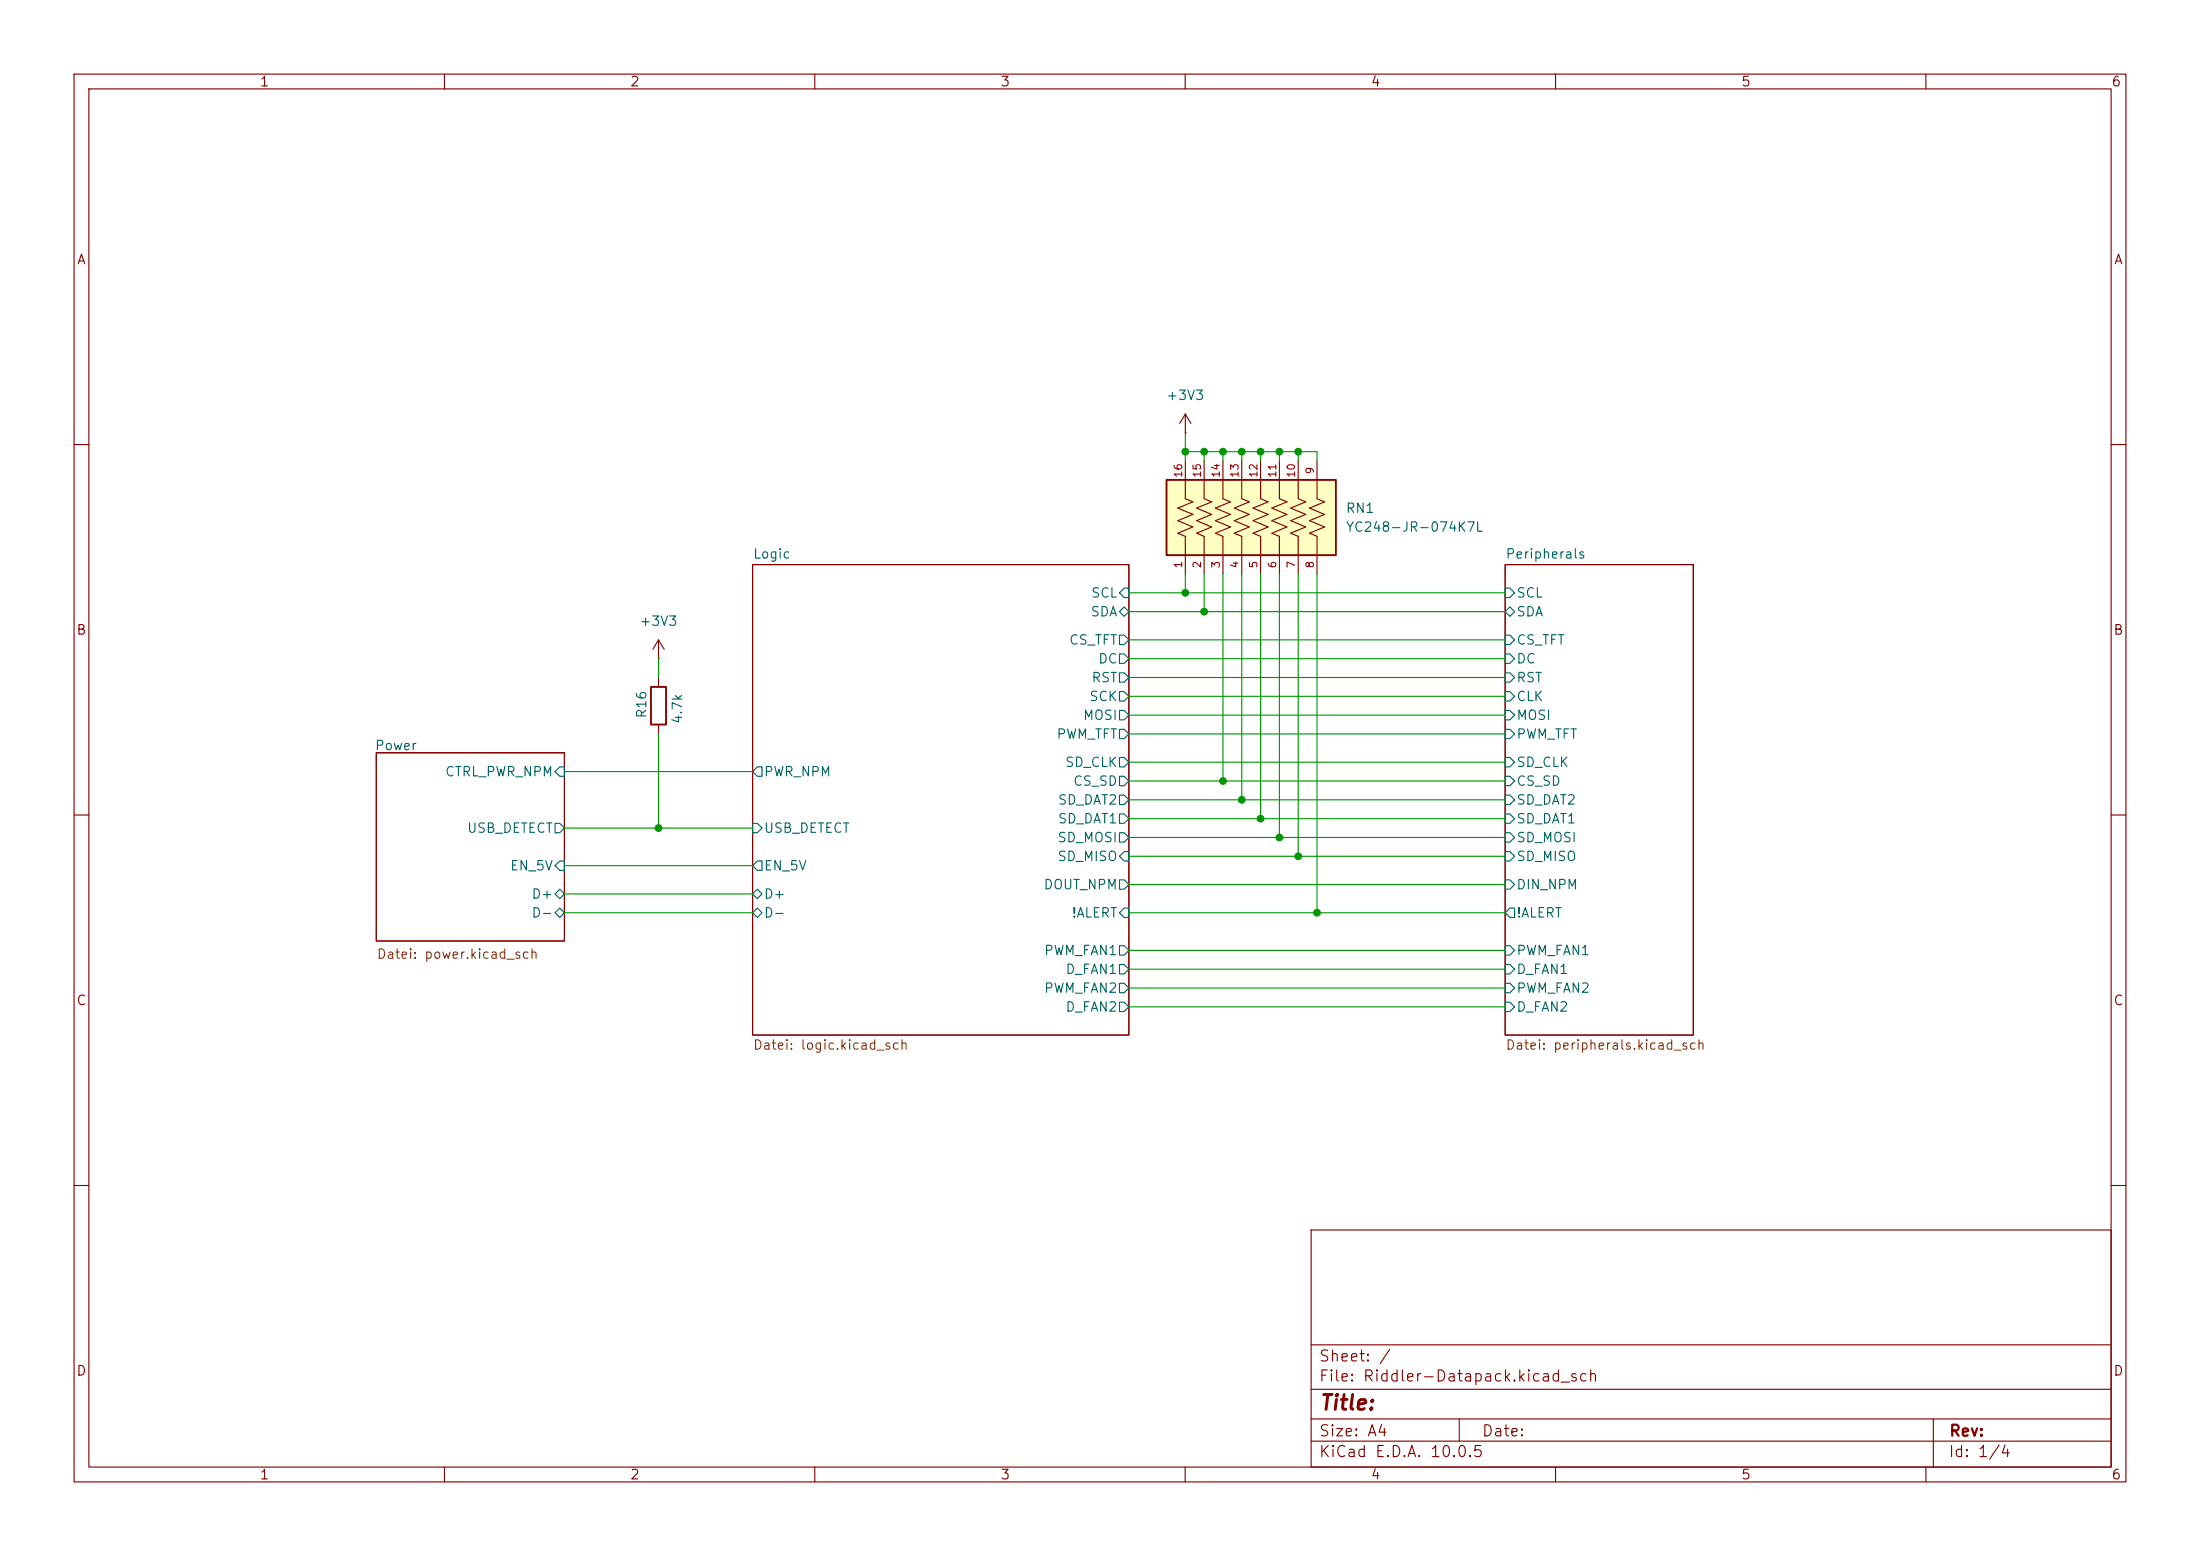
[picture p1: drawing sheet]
<svg xmlns="http://www.w3.org/2000/svg" width="297mm" height="210mm" viewBox="0 0 297 210" stroke-linecap="round" stroke-linejoin="round" font-family="sans-serif">
<g fill="none" stroke="#840000" stroke-width=".15">
<path d="M10 10h277v190h-277zM12 12h273v186h-273zM60 10v2M110 10v2M160 10v2M210 10v2M260 10v2M160 58.4h.1M160 55.9v2.5M160 55.9l-.7 1.3M160 55.9l.8 1.3M10 60h2"/>
<path d="M101.6 76.2h50.8v63.5h-50.8zM203.2 76.2h25.4v63.5h-25.4zM285 60h2M88.9 88.9h.1M88.9 86.4v2.5M88.9 91.4v1.3M88.9 97.8v1.3M88.9 86.4l-.8 1.2M88.9 86.4l.8 1.2M10 110h2M50.8 101.6h25.4v25.4h-25.4zM285 110h2"/>
<path d="M10 160h2M177 166h108v32h-108zM285 160h2M60 198v2M110 198v2M160 198v2M177 194.5h108M177 191.5h108M177 187.5h108M177 181.5h108M197 191.5v3M210 198v2"/>
<path d="M260 198v2M261 191.5v6.5"/>
</g>
<g fill="none" stroke="#006464" stroke-width=".15">
<path d="M151.8 79.4h.6v1.2h-.6l-.7-.6zM203.2 79.4h.6l.7 .6-.7 .6h-.6zM151.1 82.6l.7-.7 .6 .7-.6 .6zM151.1 85.7h.7l.6 .7-.6 .6h-.7zM151.1 88.3h.7l.6 .6-.6 .6h-.7zM151.1 95.9h.7l.6 .6-.6 .7h-.7zM151.1 98.4h.7l.6 .7-.6 .6h-.7zM151.1 90.8h.7l.6 .6-.6 .7h-.7zM151.1 93.3h.7l.6 .7-.6 .6h-.7zM203.2 93.3h.6l.7 .7-.7 .6h-.6zM203.2 85.7h.6l.7 .7-.7 .6h-.6zM203.2 88.3h.6l.7 .6-.7 .6h-.6z"/>
<path d="M203.2 95.9h.6l.7 .6-.7 .7h-.6zM203.2 98.4h.6l.7 .7-.7 .6h-.6zM203.2 90.8h.6l.7 .6-.7 .7h-.6zM203.2 82.6l.6-.7 .7 .7-.7 .6zM74.9 111.1h.7l.6 .7-.6 .6h-.7zM75.6 103.5h.6v1.3h-.6l-.7-.7zM75.6 116.2h.6v1.3h-.6l-.7-.7zM101.6 111.1h.6l.7 .7-.7 .6h-.6zM101.6 116.8l.6-.6h.7v1.3h-.7zM101.6 104.1l.6-.6h.7v1.3h-.7zM151.1 104.8h.7l.6 .6-.6 .6h-.7zM151.1 118.7h.7l.6 .7-.6 .6h-.7z"/>
<path d="M151.1 102.2h.7l.6 .7-.6 .6h-.7zM151.1 109.9h.7l.6 .6-.6 .6h-.7zM151.1 107.3h.7l.6 .7-.6 .6h-.7zM151.1 112.4h.7l.6 .6-.6 .7h-.7zM151.8 114.9h.6v1.3h-.6l-.7-.6zM203.2 104.8h.6l.7 .6-.7 .6h-.6zM203.2 102.2h.6l.7 .7-.7 .6h-.6zM203.2 109.9h.6l.7 .6-.7 .6h-.6zM203.2 118.7h.6l.7 .7-.7 .6h-.6zM203.2 107.3h.6l.7 .7-.7 .6h-.6zM203.2 114.9h.6l.7 .7-.7 .6h-.6zM203.2 112.4h.6l.7 .6-.7 .7h-.6z"/>
<path d="M74.9 123.2l.7-.6 .6 .6-.6 .6zM75.6 120l.6 .7-.6 .6-.7-.6zM101.6 120.7l.6-.7 .7 .7-.7 .6zM101.6 123.2l.6-.6 .7 .6-.7 .6zM151.1 130.2h.7l.6 .6-.6 .6h-.7zM151.1 135.3h.7l.6 .6-.6 .6h-.7zM151.1 127.6h.7l.6 .7-.6 .6h-.7zM151.1 132.7h.7l.6 .7-.6 .6h-.7zM151.8 122.6h.6v1.2h-.6l-.7-.6zM203.2 130.2h.6l.7 .6-.7 .6h-.6zM203.2 135.3h.6l.7 .6-.7 .6h-.6zM203.2 127.6h.6l.7 .7-.7 .6h-.6z"/>
<path d="M203.2 132.7h.6l.7 .7-.7 .6h-.6zM203.8 122.6h.7v1.2h-.7l-.6-.6z"/>
</g>
<path d="M87.9 92.7h2v5.1h-2z" fill="none" stroke="#840000" stroke-width=".25"/>
<path d="M157.5 64.8h22.8v10.1h-22.8z" fill="#ffffc2"/>
<path d="M160 62.2v5.1l1 .4-2 .9 2 .8-2 .9 2 .8-2 .9 1 .4v5.1M162.6 62.2v5.1l1 .4-2.1 .9 2.1 .8-2.1 .9 2.1 .8-2.1 .9 1.1 .4v5.1M165.1 62.2v5.1l1 .4-2 .9 2 .8-2 .9 2 .8-2 .9 1 .4v5.1M167.6 62.2v5.1l1.1 .4-2.1 .9 2.1 .8-2.1 .9 2.1 .8-2.1 .9 1 .4v5.1M170.2 62.2v5.1l1 .4-2 .9 2 .8-2 .9 2 .8-2 .9 1 .4v5.1M172.7 62.2v5.1l1 .4-2 .9 2 .8-2 .9 2 .8-2 .9 1 .4v5.1M175.3 62.2v5.1l1 .4-2.1 .9 2.1 .8-2.1 .9 2.1 .8-2.1 .9 1.1 .4v5.1M177.8 62.2v5.1l1 .4-2 .9 2 .8-2 .9 2 .8-2 .9 1 .4v5.1" fill="none" stroke="#840000" stroke-width=".15"/>
<path d="M157.5 64.8h22.8v10.1h-22.8z" fill="none" stroke="#840000" stroke-width=".25"/>
<g fill="none" stroke="#009600" stroke-width=".15">
<path d="M160 58.4v3.8M160 77.5v2.5M160 61h17.8v1.2M162.6 61v1.2M162.6 77.5v5.1M165.1 61v1.2M165.1 77.5v27.9M167.6 61v1.2M167.6 77.5v30.5M170.2 61v1.2M170.2 77.5v33M172.7 61v1.2"/>
<path d="M172.7 77.5v35.5M175.3 61v1.2M175.3 77.5v38.1M177.8 77.5v45.7M88.9 88.9v2.5M88.9 99.1v12.7M152.4 82.6h50.8M152.4 80h50.8M152.4 94h50.8M152.4 91.4h50.8M152.4 99.1h50.8M152.4 88.9h50.8"/>
<path d="M152.4 86.4h50.8M152.4 96.5h50.8M76.2 104.1h25.4M76.2 111.8h25.4M76.2 116.8h25.4M152.4 119.4h50.8M152.4 115.6h50.8M152.4 113h50.8M152.4 110.5h50.8M152.4 105.4h50.8M152.4 108h50.8M152.4 102.9h50.8"/>
<path d="M76.2 123.2h25.4M76.2 120.7h25.4M152.4 123.2h50.8M152.4 133.4h50.8M152.4 128.3h50.8M152.4 130.8h50.8M152.4 135.9h50.8"/>
</g>
<g fill="#009600" stroke="#009600" stroke-width=".14">
<circle cx="160" cy="61" r=".46"/>
<circle cx="165.1" cy="61" r=".46"/>
<circle cx="167.6" cy="61" r=".46"/>
<circle cx="162.6" cy="61" r=".46"/>
<circle cx="175.3" cy="61" r=".46"/>
<circle cx="172.7" cy="61" r=".46"/>
<circle cx="170.2" cy="61" r=".46"/>
<circle cx="88.9" cy="111.8" r=".46"/>
<circle cx="177.8" cy="123.2" r=".46"/>
<circle cx="162.6" cy="82.6" r=".46"/>
<circle cx="160" cy="80" r=".46"/>
<circle cx="175.3" cy="115.6" r=".46"/>
<circle cx="170.2" cy="110.5" r=".46"/>
<circle cx="172.7" cy="113" r=".46"/>
<circle cx="165.1" cy="105.4" r=".46"/>
<circle cx="167.6" cy="108" r=".46"/>
</g>
<text font-size="2" fill="#840000" x="178" y="190.8">Title:</text>
<g font-size="1.5" fill="#840000">
<text x="178" y="184.1">Sheet: /</text>
<text x="178" y="186.8">File: Riddler-Datapack.kicad_sch</text>
<text x="178" y="197">KiCad E.D.A. 10.0.5</text>
<text x="178" y="194.2">Size: A4</text>
<text x="200" y="194.2">Date:</text>
<text x="263" y="197">Id: 1/4</text>
<text x="263" y="194.2">Rev:</text>
</g>
<g font-size="1.3" fill="#840000">
<text x="35" y="12">1</text>
<text x="85" y="12">2</text>
<text x="135" y="12">3</text>
<text x="185" y="12">4</text>
<text x="235" y="12">5</text>
<text x="285" y="12">6</text>
<text x="10.3" y="36">A</text>
<text x="285.3" y="36">A</text>
<text x="10.2" y="86">B</text>
<text x="285.2" y="86">B</text>
<text x="10.2" y="136">C</text>
<text x="285.2" y="136">C</text>
<text x="10.2" y="186">D</text>
<text x="285.2" y="186">D</text>
<text x="35" y="200">1</text>
<text x="85" y="200">2</text>
<text x="135" y="200">3</text>
<text x="185" y="200">4</text>
<text x="235" y="200">5</text>
<text x="285" y="200">6</text>
</g>
<g font-size="1.3" fill="#006464">
<text x="157.4" y="54.3">+3V3</text>
<text x="181.6" y="69.5">RN1</text>
<text x="101.6" y="75.7">Logic</text>
<text x="181.6" y="72.1">YC248-JR-074K7L</text>
<text x="203.2" y="75.7">Peripherals</text>
<text x="147.1" y="83.5">SDA</text>
<text x="147.2" y="81">SCL</text>
<text x="204.6" y="81">SCL</text>
<text x="204.6" y="83.5">SDA</text>
<text x="86.2" y="84.8">+3V3</text>
<text x="144.2" y="87.3">CS_TFT</text>
<text x="148.2" y="89.9">DC</text>
<text x="204.6" y="87.3">CS_TFT</text>
<text x="204.6" y="89.9">DC</text>
<text x="147" y="94.9">SCK</text>
<text x="147.3" y="92.4">RST</text>
<text x="204.6" y="94.9">CLK</text>
<text x="204.6" y="92.4">RST</text>
<text x="50.5" y="101.6">Power</text>
<text x="87.6" y="97" transform="rotate(-90 87.6 97)">R16</text>
<text x="92.4" y="97.8" transform="rotate(-90 92.4 97.8)">4.7k</text>
<text x="142.5" y="100">PWM_TFT</text>
<text x="146.1" y="97.5">MOSI</text>
<text x="204.6" y="97.5">MOSI</text>
<text x="204.6" y="100">PWM_TFT</text>
<text x="60" y="105.1">CTRL_PWR_NPM</text>
<text x="103" y="105.1">PWR_NPM</text>
<text x="143.7" y="103.8">SD_CLK</text>
<text x="144.8" y="106.4">CS_SD</text>
<text x="204.6" y="106.4">CS_SD</text>
<text x="204.6" y="103.8">SD_CLK</text>
<text x="63" y="112.7">USB_DETECT</text>
<text x="103" y="112.7">USB_DETECT</text>
<text x="142.7" y="114">SD_MOSI</text>
<text x="142.7" y="111.5">SD_DAT1</text>
<text x="142.7" y="108.9">SD_DAT2</text>
<text x="204.6" y="111.5">SD_DAT1</text>
<text x="204.6" y="108.9">SD_DAT2</text>
<text x="204.6" y="114">SD_MOSI</text>
<text x="68.8" y="117.8">EN_5V</text>
<text x="103" y="117.8">EN_5V</text>
<text x="142.7" y="116.5">SD_MISO</text>
<text x="204.6" y="116.5">SD_MISO</text>
<text x="71.7" y="121.6">D+</text>
<text x="71.7" y="124.2">D-</text>
<text x="103" y="121.6">D+</text>
<text x="103" y="124.2">D-</text>
<text x="140.8" y="120.3">DOUT_NPM</text>
<text x="144.6" y="124.2">!ALERT</text>
<text x="204.6" y="120.3">DIN_NPM</text>
<text x="204.6" y="124.2">!ALERT</text>
<text x="140.9" y="129.2">PWM_FAN1</text>
<text x="143.8" y="131.8">D_FAN1</text>
<text x="204.6" y="131.8">D_FAN1</text>
<text x="204.6" y="129.2">PWM_FAN1</text>
<text x="140.9" y="134.3">PWM_FAN2</text>
<text x="143.8" y="136.9">D_FAN2</text>
<text x="204.6" y="136.9">D_FAN2</text>
<text x="204.6" y="134.3">PWM_FAN2</text>
</g>
<g font-size="1.3" fill="#725600">
<text x="50.8" y="129.7">Datei: power.kicad_sch</text>
<text x="101.6" y="142">Datei: logic.kicad_sch</text>
<text x="203.2" y="142">Datei: peripherals.kicad_sch</text>
</g>
<g font-size="1" fill="#a90000">
<text x="159.8" y="64.6" transform="rotate(-90 159.8 64.6)">16</text>
<text x="162.4" y="64.6" transform="rotate(-90 162.4 64.6)">15</text>
<text x="164.9" y="64.6" transform="rotate(-90 164.9 64.6)">14</text>
<text x="167.5" y="64.6" transform="rotate(-90 167.5 64.6)">13</text>
<text x="170" y="64.6" transform="rotate(-90 170 64.6)">12</text>
<text x="172.5" y="64.6" transform="rotate(-90 172.5 64.6)">11</text>
<text x="175.1" y="64.6" transform="rotate(-90 175.1 64.6)">10</text>
<text x="177.6" y="64.1" transform="rotate(-90 177.6 64.1)">9</text>
<text x="159.8" y="76.8" transform="rotate(-90 159.8 76.8)">1</text>
<text x="162.4" y="76.8" transform="rotate(-90 162.4 76.8)">2</text>
<text x="164.9" y="76.8" transform="rotate(-90 164.9 76.8)">3</text>
<text x="167.5" y="76.8" transform="rotate(-90 167.5 76.8)">4</text>
<text x="170" y="76.8" transform="rotate(-90 170 76.8)">5</text>
<text x="172.5" y="76.8" transform="rotate(-90 172.5 76.8)">6</text>
<text x="175.1" y="76.8" transform="rotate(-90 175.1 76.8)">7</text>
<text x="177.6" y="76.8" transform="rotate(-90 177.6 76.8)">8</text>
</g>
</svg>
